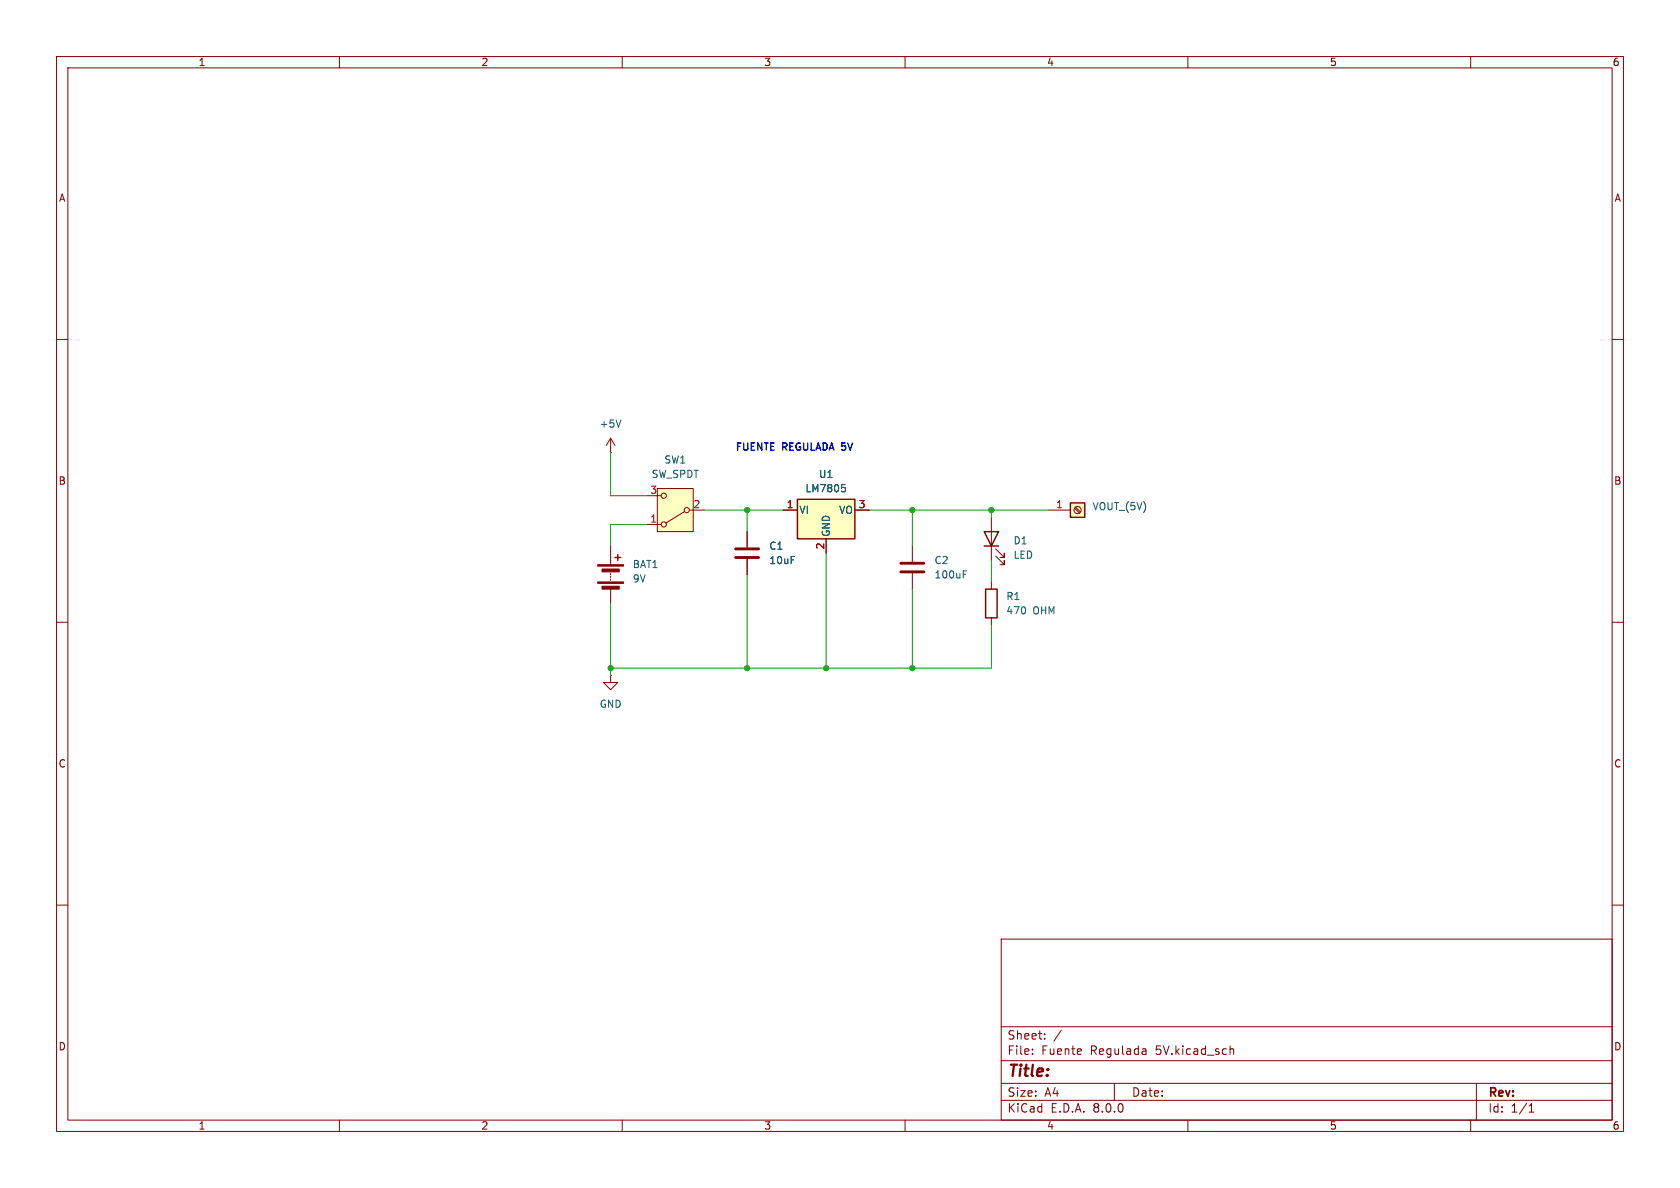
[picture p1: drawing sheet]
<svg xmlns="http://www.w3.org/2000/svg" width="297mm" height="210mm" viewBox="0 0 297 210" stroke-linecap="round" stroke-linejoin="round" font-family="sans-serif">
<g fill="none" stroke="#840000" stroke-width=".18">
<path d="M10 10h277v190h-277zM12 12h273v186h-273zM60 10v2M110 10v2M160 10v2M210 10v2M260 10v2M10 60h2M285 60h2M107.9 77.5l-.7 1.2M107.9 77.5v2.5M107.9 77.5l.8 1.2"/>
<path d="M107.9 80h.1M161.3 96.5v2.8M175.3 91.4v7.7M176 98.3l1.5 1.5v-.7v.7h-.7M176 97l1.5 1.6v-.8v.8h-.7M10 110h2M161.3 101.3v2.8M175.3 102.9v1.2M175.3 109.2v1.3M285 110h2M10 160h2M285 160h2"/>
<path d="M177 166h108v32h-108zM60 198v2M110 198v2M160 198v2M177 194.5h108M177 191.5h108M177 187.5h108M177 181.5h108M182.5 186.3v.1M182.5 185.5v.1M184.7 183.6v.1M184.7 182.8v.1"/>
<path d="M187.6 182.1l-1.3 2M197 191.5v3M202.4 185.4l.2 .2v.8M202.6 186.3l-.5 .1M202.6 185.8h-.5M210 198v2M217.5 185.5l.2-.1 .3 .1 .1 .9M260 198v2M261 191.5v6.5M270.3 196.6h.9M270.3 195.5l.4-.4v1.5"/>
</g>
<path d="M174 94h2.5l-1.2 2.5zM174 96.5h2.5M174.2 104.1h2.1v5.1h-2.1z" fill="none" stroke="#840000" stroke-width=".25"/>
<path d="M159.3 99.6h4M159.3 101.1h4" fill="none" stroke="#840000" stroke-width=".51"/>
<path d="M109.8 74.2l-.5 1.3M170.3 101.5h.4M170.3 100.9h.6" fill="none" stroke="#006464" stroke-width=".18"/>
<path d="M116.2 86.4h6.4v7.6h-6.4z" fill="#ffffc2"/>
<g fill="none" stroke="#840000" stroke-width=".18">
<path d="M114.3 92.7h2.5M114.3 87.6h2.5M116.2 86.4h6.4v7.6h-6.4zM121 90.4l-3.3 2.1M121.9 90.2h2.6M132.1 94v2.8M132.1 98.8v2.8"/>
<circle cx="117.3" cy="92.7" r=".46"/>
<circle cx="117.3" cy="87.6" r=".46"/>
<circle cx="121.4" cy="90.2" r=".46"/>
</g>
<path d="M130 98.6h4.1M130 97h4.1" fill="none" stroke="#840000" stroke-width=".51"/>
<path d="M141 88.3h10.1v7h-10.1z" fill="#ffffc2"/>
<path d="M141 88.3h10.1v7h-10.1z" fill="none" stroke="#840000" stroke-width=".25"/>
<path d="M138.4 90.2h2.6M146 95.3v2.5M151.1 90.2h2.6M107.9 119.4v1.3h1.3l-1.3 1.2-1.2-1.2h1.2M107.9 119.4h.1" fill="none" stroke="#840000" stroke-width=".18"/>
<path d="M148.8 85.7h.6M148.9 86.2h.3l.3 .2-.2 .5h-.4" fill="none" stroke="#006464" stroke-width=".18"/>
<path d="M189.2 88.9h2.6v2.5h-2.6z" fill="#ffffc2"/>
<path d="M108.7 98.6h1M109.2 98v1.1M189.2 88.9h2.6v2.5h-2.6z" fill="none" stroke="#840000" stroke-width=".25"/>
<g fill="none" stroke="#840000" stroke-width=".18">
<path d="M107.9 96.5v3.3M132.1 94v2.8M132.1 98.8v2.8M138.4 90.2h2.6M146 95.3v2.5M151.1 90.2h2.6M185.4 90.2h3.8M190 89.8l.8 .9M190.1 89.7l.9 .8M107.9 101.3v.3M107.9 101.9v.2M107.9 102.4v.2"/>
<path d="M107.9 104.1v2.6"/>
<circle cx="190.5" cy="90.2" r=".63"/>
</g>
<g fill="#840000" stroke="#840000" stroke-width=".18">
<path d="M105.7 102.9h4.5v.2h-4.5z"/>
<path d="M105.7 99.8h4.5v.3h-4.5z"/>
<path d="M106.4 103.6h3.1v.5h-3.1z"/>
<path d="M106.4 100.6h3.1v.5h-3.1z"/>
</g>
<g fill="none" stroke="#009600" stroke-width=".18">
<path d="M107.9 80v7.6h6.4M114.3 92.7h-6.4v3.8M124.5 90.2h13.9M132.1 90.2v3.8M146 97.8v20.3M153.7 90.2h31.7M161.3 90.2v6.3M175.3 90.2v1.2M175.3 99.1v3.8M107.9 106.7v12.7M132.1 101.6v16.5M161.3 104.1v14"/>
<path d="M175.3 110.5v7.6h-67.4"/>
</g>
<path d="M148.8 85.7h.6M148.9 86.2h.3l.3 .2-.2 .5h-.4" fill="none" stroke="#006464" stroke-width=".18"/>
<g fill="#009600" stroke="#009600" stroke-width=".18">
<circle cx="146" cy="118.1" r=".46"/>
<circle cx="132.1" cy="118.1" r=".46"/>
<circle cx="161.3" cy="118.1" r=".46"/>
<circle cx="175.3" cy="90.2" r=".46"/>
<circle cx="161.3" cy="90.2" r=".46"/>
<circle cx="132.1" cy="90.2" r=".46"/>
<circle cx="107.9" cy="118.1" r=".46"/>
</g>
<text font-size="2.8" fill="#840000" x="178" y="190.9">Title:</text>
<g font-size="2.1" fill="#840000">
<text x="178" y="184">Sheet:</text>
<text x="178" y="186.7">File:</text>
<text x="184.1" y="186.7">Fuente</text>
<text x="192.8" y="186.7">Regulada</text>
<text x="204.5" y="186.7">5V.kicad_sch</text>
<text x="178" y="196.9">KiCad</text>
<text x="178" y="194.1">Size:</text>
<text x="184.7" y="194.1">A4</text>
<text x="185.7" y="196.9">E.D.A.</text>
<text x="193.3" y="196.9">8.0.0</text>
<text x="200" y="194.1">Date:</text>
<text x="263" y="194.3">Rev:</text>
<text x="263" y="196.9">Id:</text>
<text x="267.1" y="196.9">1/1</text>
</g>
<g font-size="1.8" fill="#840000">
<text x="35" y="11.9">1</text>
<text x="85" y="11.9">2</text>
<text x="135" y="11.9">3</text>
<text x="185" y="11.9">4</text>
<text x="235" y="11.9">5</text>
<text x="285" y="11.9">6</text>
<text x="10.3" y="35.9">A</text>
<text x="285.3" y="35.9">A</text>
<text x="10.3" y="85.9">B</text>
<text x="285.3" y="85.9">B</text>
<text x="10.3" y="135.9">C</text>
<text x="285.3" y="135.9">C</text>
<text x="10.3" y="185.9">D</text>
<text x="285.3" y="185.9">D</text>
<text x="35" y="199.9">1</text>
<text x="85" y="199.9">2</text>
<text x="135" y="199.9">3</text>
<text x="185" y="199.9">4</text>
<text x="235" y="199.9">5</text>
<text x="285" y="199.9">6</text>
</g>
<g font-size="1.8" fill="#006464">
<text x="105.9" y="75.8">+5V</text>
<text x="117.3" y="82.1">SW1</text>
<text x="115.1" y="84.7">SW_SPDT</text>
<text x="142.3" y="87.2">LM7805</text>
<text x="144.7" y="84.7">U1</text>
<text x="141.2" y="91">VI</text>
<text x="146.9" y="95" transform="rotate(-90 146.9 95)">GND</text>
<text x="148.3" y="91">VO</text>
<text x="193" y="90.4">VOUT_(5V)</text>
<text x="111.8" y="100.6">BAT1</text>
<text x="135.9" y="97.4">C1</text>
<text x="135.9" y="99.9">10uF</text>
<text x="165.1" y="99.9">C2</text>
<text x="179.1" y="96.4">D1</text>
<text x="179.1" y="99">LED</text>
<text x="111.8" y="103.2">9V</text>
<text x="165.1" y="102.5">100uF</text>
<text x="177.8" y="106.3">R1</text>
<text x="177.8" y="108.8">470</text>
<text x="182.6" y="108.8">OHM</text>
<text x="105.9" y="125.3">GND</text>
</g>
<g font-size="1.8" fill="#0000c2">
<text x="129.8" y="80">FUENTE</text>
<text x="138.3" y="80">REGULADA 5V</text>
</g>
<g font-size="1.8" fill="#a90000">
<text x="114.9" y="87.4">3</text>
<text x="122.5" y="89.9">2</text>
<text x="139" y="89.9">1</text>
<text x="151.7" y="89.9">3</text>
<text x="186.6" y="89.9">1</text>
<text x="114.9" y="92.5">1</text>
<text x="145.8" y="97.2" transform="rotate(-90 145.8 97.2)">2</text>
</g>
</svg>
